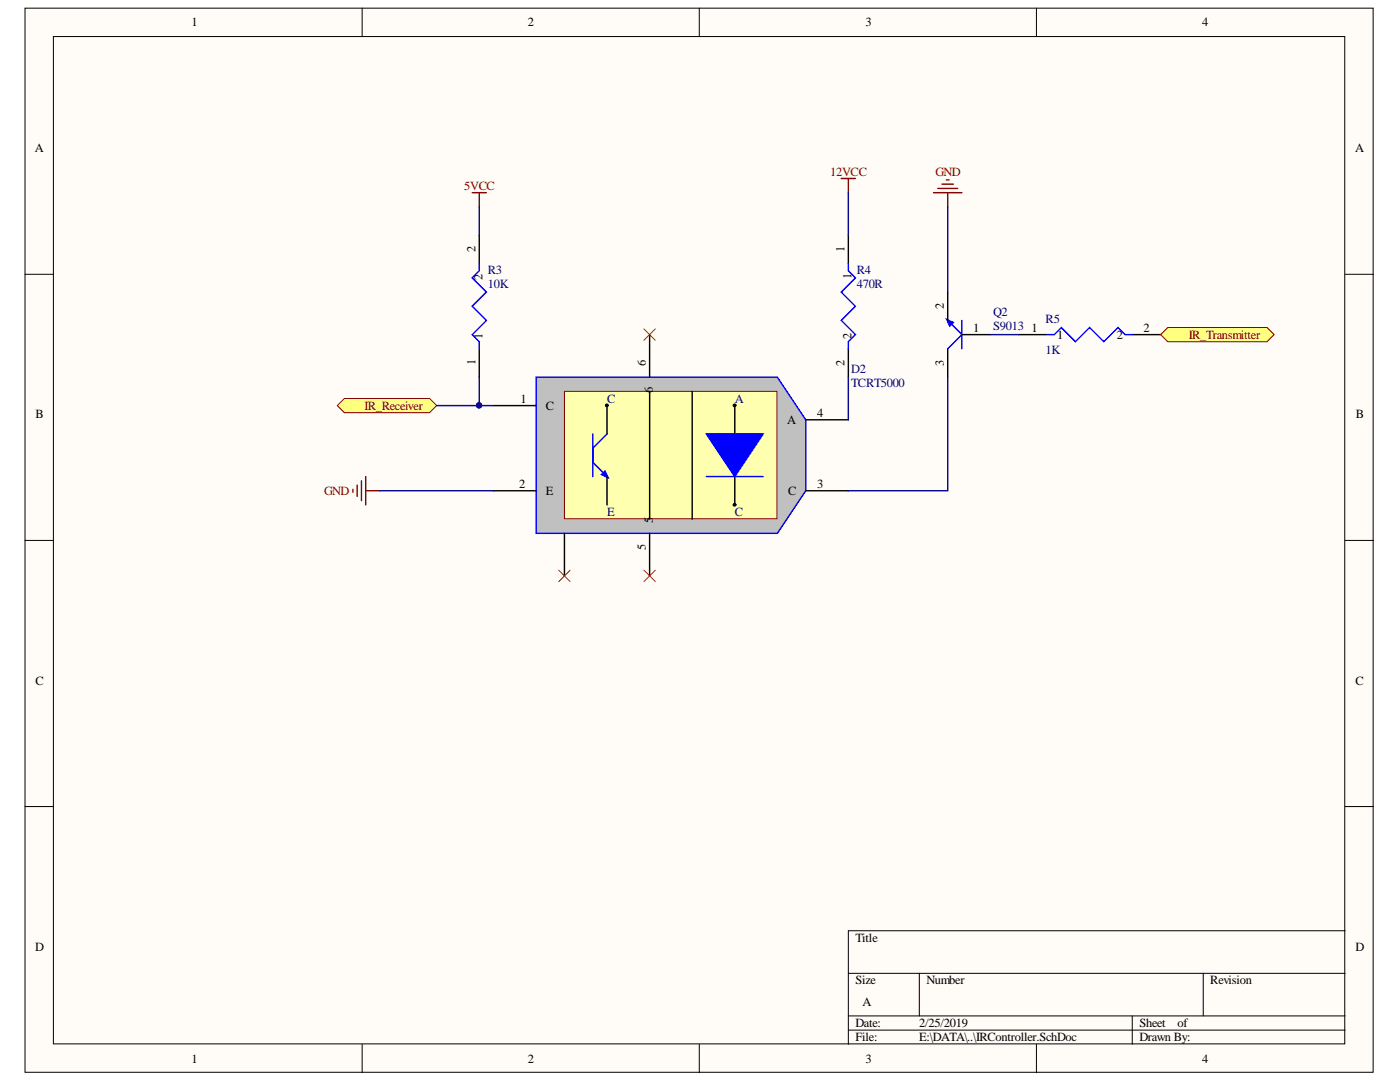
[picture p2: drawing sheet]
<svg xmlns="http://www.w3.org/2000/svg" width="279mm" height="216mm" viewBox="0 0 279 216" stroke-linecap="round" stroke-linejoin="round" font-family="sans-serif">
<g fill="#fffcf8" stroke="#000" stroke-width=".2">
<path d="M5 1.6h269v212.4h-269z"/>
<path d="M10.7 7.3h257.7v201h-257.7z"/>
</g>
<g fill="none" stroke="#000" stroke-width=".2">
<path d="M72.3 1.6v5.7M139.6 1.6v5.7M206.8 1.6v5.7M5 54.7h5.7M268.5 54.7h5.6M5 107.8h5.7M268.5 107.8h5.6M5 160.9h5.7M268.5 160.9h5.6M169.3 194.2h99.2M183.5 194.2v8.5M240.1 194.2v8.5"/>
<path d="M268.5 185.7h-99.2v22.7M72.3 208.4v5.6M139.6 208.4v5.6M169.3 202.7h99.2M169.3 205.5h99.2M206.8 208.4v5.6M226 202.7v5.7"/>
</g>
<path d="M107 75.3h48.1l5.7 8.5v14.1l-5.7 8.5h-48.1z" fill-rule="evenodd" fill="#c0c0c0"/>
<path d="M107 75.3h48.1l5.7 8.5v14.1l-5.7 8.5h-48.1z" fill="none" stroke="#00f" stroke-width=".28"/>
<path d="M112.6 78.1h42.5v25.4h-42.5z" fill="#ffffb0" stroke="#800000" stroke-width=".2"/>
<path d="M129.6 78.1v25.5M138.1 78.1v25.5" fill="none" stroke="#000" stroke-width=".28"/>
<path d="M118.3 86.6v8.5M121.1 86.6l-2.8 2.8v2.9l2.8 2.8" fill="none" stroke="#00f" stroke-width=".28"/>
<path d="M120 94.7l.7-.8 .8 1.5z" fill="#00f"/>
<path d="M120 94.7l.7-.8 .8 1.5z" fill="none" stroke="#00f" stroke-width=".2"/>
<path d="M121.1 80.9v5.7M121.1 95.1v5.7" fill="none" stroke="#000" stroke-width=".28"/>
<circle cx="121.1" cy="80.9" r=".24" fill="#000" stroke="#000" stroke-width=".28"/>
<path d="M141 86.6h11.3l-5.7 8.5z" fill="#00f"/>
<path d="M141 86.6h11.3l-5.7 8.5zM141 95.1h11.3" fill="none" stroke="#00f" stroke-width=".28"/>
<path d="M129.6 66.8v8.5M98.5 80.9h8.5M98.5 97.9h8.5M146.6 80.9v5.7M146.6 95.1v5.7M160.8 97.9h8.5M160.8 83.8h8.5M112.6 106.4v8.5M129.6 106.4v8.5" fill="none" stroke="#000" stroke-width=".28"/>
<g fill="#000" stroke="#000" stroke-width=".28">
<circle cx="146.6" cy="80.9" r=".24"/>
<circle cx="146.6" cy="100.7" r=".24"/>
</g>
<path d="M67.3 80.9l1.4-1.4h17l1.4 1.4-1.4 1.4h-17z" fill-rule="evenodd" fill="#ffff80" stroke="#800000" stroke-width=".2"/>
<path d="M94.2 38.4h2.9M95.6 38.4v2.9M70.4 97.6v.6M71.3 96.8v2.3M72.1 95.9v4M73 95.1v5.7M73 97.9h2.8" fill="none" stroke="#800000" stroke-width=".28"/>
<path d="M95.6 46.9v5.7M95.6 69.6v5.7" fill="none" stroke="#000" stroke-width=".28"/>
<path d="M95.6 52.6v1.4l-1.4 1.4 2.9 2.9-2.9 2.8 2.9 2.8-2.9 2.9 1.4 1.4v1.4M189.1 63.9l2.9 2.9-2.9 2.8M192 63.9v5.7" fill="none" stroke="#00f" stroke-width=".28"/>
<path d="M128.5 65.6l2.3 2.3M130.8 65.6l-2.3 2.3M111.5 113.8l2.3 2.3M113.8 113.8l-2.3 2.3M128.5 113.8l2.3 2.3M130.8 113.8l-2.3 2.3" fill="none" stroke="#f00" stroke-width=".2"/>
<path d="M188.8 63.6l1.5 .7-.8 .8z" fill="#00f"/>
<path d="M188.8 63.6l1.5 .7-.8 .8z" fill="none" stroke="#00f" stroke-width=".2"/>
<path d="M169.3 46.9v5.7M189.1 58.3v5.6M169.3 69.6v5.7M189.1 69.6v5.7M192 66.8h5.6M203.3 66.8h5.7M226 66.8h5.6" fill="none" stroke="#000" stroke-width=".28"/>
<path d="M169.3 52.6v1.4l1.4 1.4-2.8 2.9 2.8 2.8-2.8 2.8 2.8 2.9-1.4 1.4v1.4M209 66.8h1.4l1.4-1.4 2.8 2.8 2.9-2.8 2.8 2.8 2.8-2.8 1.4 1.4h1.5" fill="none" stroke="#00f" stroke-width=".28"/>
<path d="M186.3 38.4h5.7M187.2 37.6h3.9M188 36.7h2.3M188.9 35.9h.5M189.1 38.4v2.9" fill="none" stroke="#800000" stroke-width=".28"/>
<path d="M231.6 66.8l1.4-1.4h19.9l1.4 1.4-1.4 1.4h-19.9z" fill-rule="evenodd" fill="#ffff80" stroke="#800000" stroke-width=".2"/>
<path d="M169.3 38.4v8.5M95.6 41.3v5.6M189.1 41.3v17M95.6 75.3v5.6M169.3 75.3v8.5M189.1 75.3v22.6h-19.8M197.6 66.8h5.7M75.8 97.9h22.7M87.1 80.9h11.4" fill="none" stroke="#000080" stroke-width=".28"/>
<circle cx="95.6" cy="80.9" r=".52" fill="#000080" stroke="#000080" stroke-width=".2"/>
<path d="M167.9 35.6h2.8M169.3 35.6v2.8" fill="none" stroke="#800000" stroke-width=".28"/>
<g font-size="2.5">
<text x="38.2" y="5.3">1</text>
<text x="105.4" y="5.3">2</text>
<text x="172.7" y="5.3">3</text>
<text x="239.9" y="5.3">4</text>
<text x="7" y="30.4">A</text>
<text x="270.4" y="30.4">A</text>
<text x="94.9" y="50.3" transform="rotate(-90 94.9 50.3)">2</text>
<text x="168.5" y="50.3" transform="rotate(-90 168.5 50.3)">1</text>
<text x="96.3" y="55.8" transform="rotate(-90 96.3 55.8)">2</text>
<text x="169.9" y="55.6" transform="rotate(-90 169.9 55.6)">1</text>
<text x="188.4" y="61.7" transform="rotate(-90 188.4 61.7)">2</text>
<text x="96.3" y="67.6" transform="rotate(-90 96.3 67.6)">1</text>
<text x="169.9" y="67.6" transform="rotate(-90 169.9 67.6)">2</text>
<text x="194.2" y="66.2">1</text>
<text x="205.9" y="66.2">1</text>
<text x="210.9" y="67.6">1</text>
<text x="222.9" y="67.6">2</text>
<text x="228.2" y="66.2">2</text>
<text x="94.9" y="72.9" transform="rotate(-90 94.9 72.9)">1</text>
<text x="128.9" y="73" transform="rotate(-90 128.9 73)">6</text>
<text x="168.5" y="73.1" transform="rotate(-90 168.5 73.1)">2</text>
<text x="188.4" y="73" transform="rotate(-90 188.4 73)">3</text>
<text x="7.1" y="83.5">B</text>
<text x="103.9" y="80.3">1</text>
<text x="109" y="81.8">C</text>
<text x="130.3" y="78.4" transform="rotate(-90 130.3 78.4)">6</text>
<text x="163.1" y="83.2">4</text>
<text x="270.6" y="83.5">B</text>
<text x="157.1" y="84.6">A</text>
<text x="103.6" y="97.3">2</text>
<text x="109" y="98.8">E</text>
<text x="157.3" y="98.8">C</text>
<text x="163.1" y="97.3">3</text>
<text x="130.3" y="104.4" transform="rotate(-90 130.3 104.4)">5</text>
<text x="128.9" y="109.8" transform="rotate(-90 128.9 109.8)">5</text>
<text x="7.1" y="136.6">C</text>
<text x="270.5" y="136.6">C</text>
<text x="7" y="189.7">D</text>
<text x="170.7" y="187.9">Title</text>
<text x="270.5" y="189.7">D</text>
<text x="170.7" y="196.4">Size</text>
<text x="184.9" y="196.4">Number</text>
<text x="241.5" y="196.4">Revision</text>
<text x="172.1" y="200.7">A</text>
<text x="170.7" y="204.9">Date:</text>
<text x="170.7" y="207.8">File:</text>
<text x="183.5" y="204.9">2/25/2019</text>
<text x="183.5" y="207.8">E:\DATA\..\IRController.SchDoc</text>
<text x="227.4" y="204.9">Sheet</text>
<text x="227.4" y="207.8">Drawn By:</text>
<text x="235" y="204.9">of</text>
<text x="38.2" y="212">1</text>
<text x="105.4" y="212">2</text>
<text x="172.7" y="212">3</text>
<text x="239.9" y="212">4</text>
</g>
<g font-size="2.5" fill="#800000">
<text x="165.7" y="35">12VCC</text>
<text x="186.7" y="35">GND</text>
<text x="92.6" y="37.9">5VCC</text>
<text x="237.2" y="67.6">IR_Transmitter</text>
<text x="72.7" y="81.7">IR_Receiver</text>
<text x="64.7" y="98.8">GND</text>
</g>
<g font-size="2.5" fill="#000080">
<text x="97.3" y="54.6">R3</text>
<text x="97.3" y="57.4">10K</text>
<text x="171" y="54.6">R4</text>
<text x="171" y="57.4">470R</text>
<text x="198.2" y="63.1">Q2</text>
<text x="198.2" y="65.9">S9013</text>
<text x="208.7" y="64.5">R5</text>
<text x="208.7" y="70.7">1K</text>
<text x="169.9" y="74.4">D2</text>
<text x="169.9" y="77.2">TCRT5000</text>
<text x="121.1" y="80.3">C</text>
<text x="146.6" y="80.3">A</text>
<text x="121.1" y="103">E</text>
<text x="146.6" y="103">C</text>
</g>
</svg>
